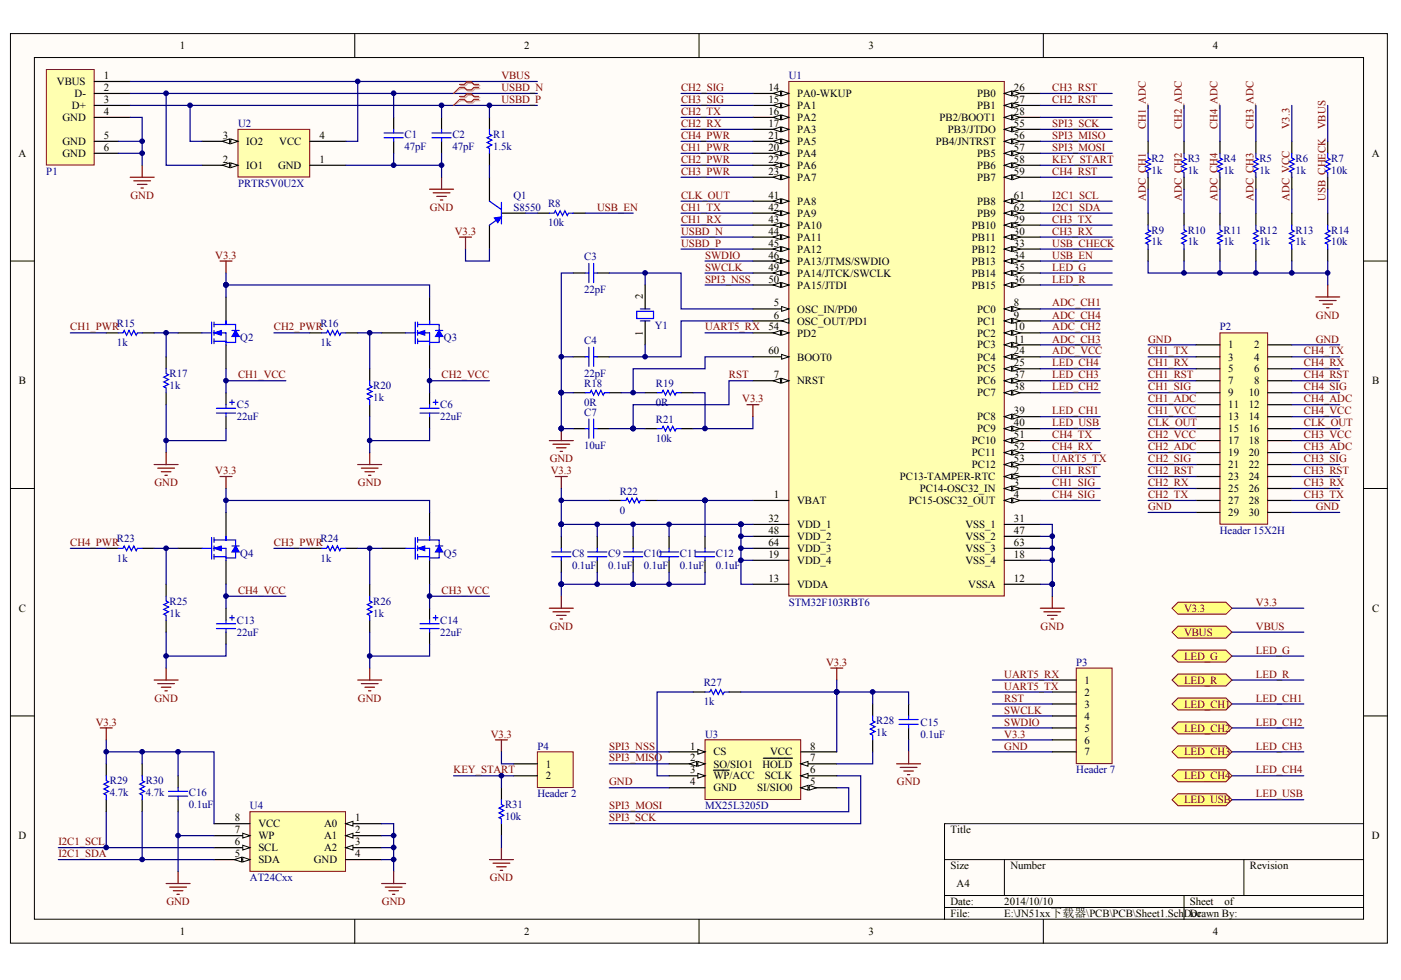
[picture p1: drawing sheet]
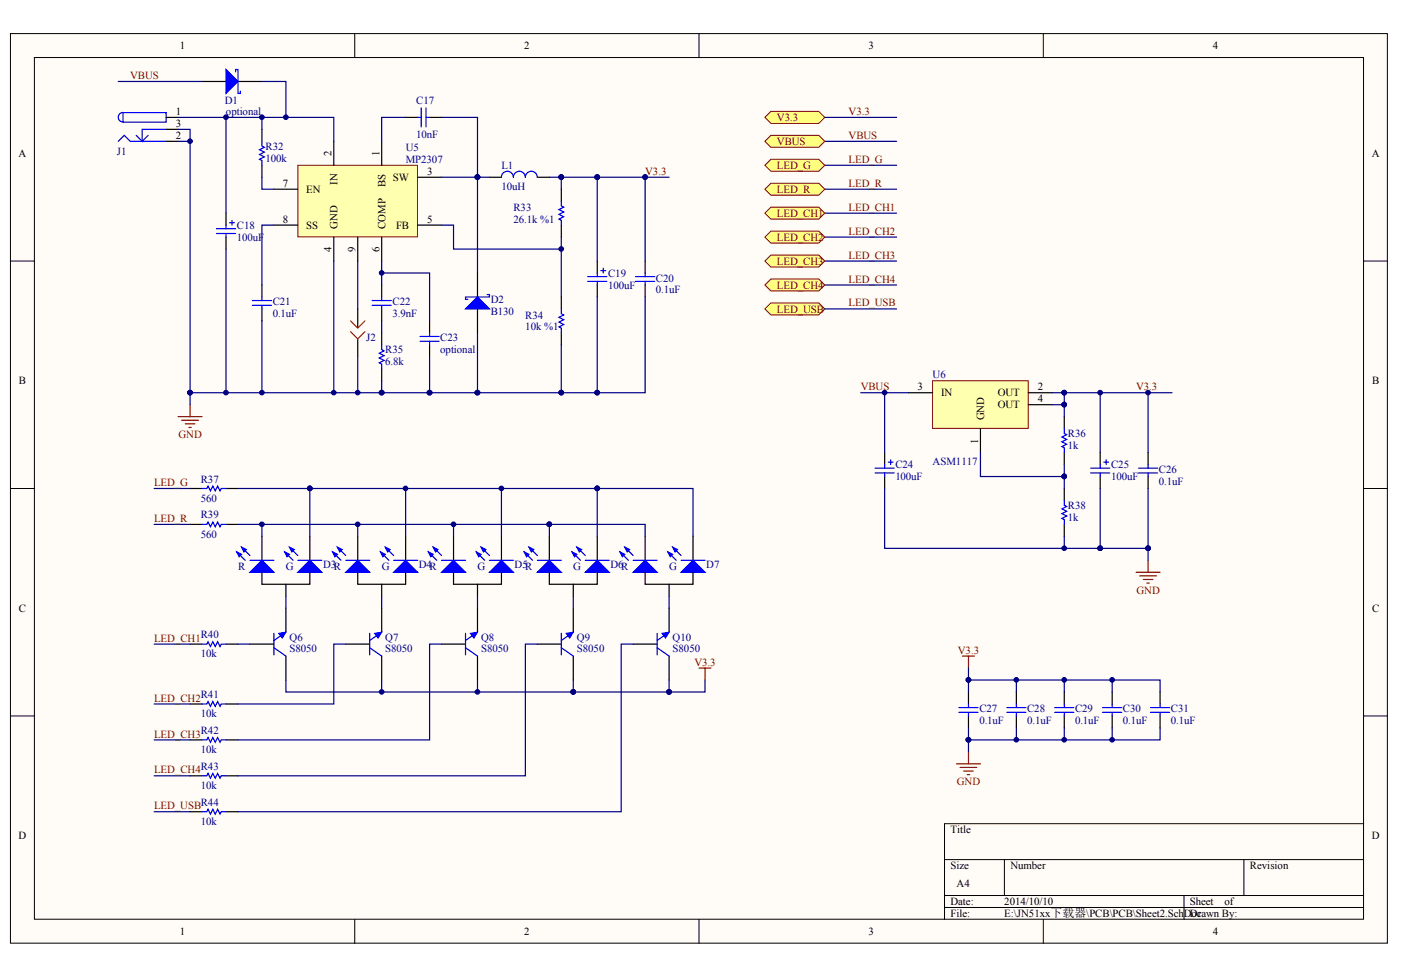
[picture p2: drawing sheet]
# Altium project PCB_Project1.PrjPCB
2 sheets, 106 parts. Net scope: flat (ports and power ports of the same name join across sheets).
Board file: PCB1.PcbDoc
Sheets:
  Sheet1.SchDoc
  Sheet2.SchDoc

## Sheet Sheet1.SchDoc
size A4

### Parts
C1  value 47pF  [0805]  (hidden comment: Cap)
C2  value 47pF  [0805]  (hidden comment: Cap)
C3  value 22pF  [0805]  (hidden comment: Cap)
C4  value 22pF  [0805]  (hidden comment: Cap)
C5  value 22uF  [0805A]  (hidden comment: Cap)
C6  value 22uF  [0805A]  (hidden comment: Cap)
C7  value 10uF  [0805]  (hidden comment: Cap)
C8  value 0.1uF  [0805]  (hidden comment: Cap)
C9  value 0.1uF  [0805]  (hidden comment: Cap)
C10  value 0.1uF  [0805]  (hidden comment: Cap)
C11  value 0.1uF  [0805]  (hidden comment: Cap)
C12  value 0.1uF  [0805]  (hidden comment: Cap)
C13  value 22uF  [0805A]  (hidden comment: Cap)
C14  value 22uF  [0805A]  (hidden comment: Cap)
C15  value 0.1uF  [0805]  (hidden comment: Cap)
C16  value 0.1uF  [0805]  (hidden comment: Cap)
P1  USB  [USB_B_FE]  (value not drawn)
P2  Header 15X2H  [HDR2X15H]
P3  Header 7  [HDR1X7]
P4  Header 2  [HDR1X2]
Q1  S8550  [SOT-23]
Q2  N-MOS  [SOT-23]  (value not drawn)
Q3  N-MOS  [SOT-23]  (value not drawn)
Q4  N-MOS  [SOT-23]  (value not drawn)
Q5  N-MOS  [SOT-23]  (value not drawn)
R1  value 1.5k  [0805]  (hidden comment: Res)
R2  value 1k  [0805]  (hidden comment: Res)
R3  value 1k  [0805]  (hidden comment: Res)
R4  value 1k  [0805]  (hidden comment: Res)
R5  value 1k  [0805]  (hidden comment: Res)
R6  value 1k  [0805]  (hidden comment: Res)
R7  value 10k  [0805]  (hidden comment: Res)
R8  value 10k  [0805]  (hidden comment: Res)
R9  value 1k  [0805]  (hidden comment: Res)
R10  value 1k  [0805]  (hidden comment: Res)
R11  value 1k  [0805]  (hidden comment: Res)
R12  value 1k  [0805]  (hidden comment: Res)
R13  value 1k  [0805]  (hidden comment: Res)
R14  value 10k  [0805]  (hidden comment: Res)
R15  value 1k  [0805]  (hidden comment: Res)
R16  value 1k  [0805]  (hidden comment: Res)
R17  value 1k  [0805]  (hidden comment: Res)
R18  value 0R  [0805]  (hidden comment: Res)
R19  value 0R  [0805]  (hidden comment: Res)
R20  value 1k  [0805]  (hidden comment: Res)
R21  value 10k  [0805]  (hidden comment: Res)
R22  value 0  [0805]  (hidden comment: Res)
R23  value 1k  [0805]  (hidden comment: Res)
R24  value 1k  [0805]  (hidden comment: Res)
R25  value 1k  [0805]  (hidden comment: Res)
R26  value 1k  [0805]  (hidden comment: Res)
R27  value 1k  [0805]  (hidden comment: Res)
R28  value 1k  [0805]  (hidden comment: Res)
R29  value 4.7k  [0805]  (hidden comment: Res)
R30  value 4.7k  [0805]  (hidden comment: Res)
R31  value 10k  [0805]  (hidden comment: Res)
U1  STM32F103RBT6  [LQFP64_M]
U2  PRTR5V0U2X  [SOT143B]
U3  MX25L3205D  [SOP-8]
U4  AT24Cxx  [SOP-8]
Y1  XTAL2  [SP_XTAL]  (value not drawn)

### Blocks framed on the sheet
第二次布板注意！\r\nMOS要换成P MOS: C5 C6 C13 C14 Q2-Q5 R15-R17 R20 R23-R26

### Ports
LED_CH1, LED_CH2, LED_CH3, LED_CH4, LED_G, LED_R, LED_USB, V3.3, VBUS

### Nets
GND: C1.1 C2.1 C3.1 C4.2 C5.2 C6.2 C7.2 C8.1 C9.1 C10.1 C11.1 C12.1 C13.2 C14.2 C15.1 C16.1 P1.4(GND) P1.5(GND) P1.6(GND) P2.1 P2.2 P2.29 P2.30 P3.7 R9.1 R10.1 R11.1 R12.1 R13.1 R14.1 R17.1 R18.1 R20.2 R25.1 R26.2 R31.1 U1.12(VSSA) U1.18(VSS_4) U1.31(VSS_1) U1.47(VSS_2) U1.63(VSS_3) U2.1(GND) U3.4(GND) U4.1(A0) U4.2(A1) U4.3(A2) U4.4(GND) U4.7(WP)
V3.3: C8.2 C9.2 C10.2 C11.2 C15.2 C16.2 P3.6 P4.1 Q1.2(E) Q2.3(D) Q3.3(D) Q4.3(D) Q5.3(D) R6.2 R19.2 R21.1 R22.1 R27.2 R28.2 R29.2 R30.2 U1.13(VDDA) U1.19(VDD_4) U1.32(VDD_1) U1.48(VDD_2) U1.64(VDD_3) U3.8(VCC) U4.8(VCC) ; port V3.3
ADC_CH1: R2.1 R9.2 U1.8(PC0)
ADC_CH2: R3.1 R10.2 U1.10(PC2)
ADC_CH3: R5.1 R12.2 U1.11(PC3)
ADC_CH4: R4.1 R11.2 U1.9(PC1)
ADC_VCC: R6.1 R13.2 U1.24(PC4)
CH1_ADC: P2.11 R2.2
CH1_PWR: R15.1 U1.20(PA4)
CH1_RST: P2.7 U1.2(PC13-TAMPER-RTC)
CH1_RX: P2.5 U1.43(PA10)
CH1_SIG: P2.9 U1.3(PC14-OSC32_IN)
CH1_TX: P2.3 U1.42(PA9)
CH1_VCC: C5.1 P2.13 Q2.2(S)
CH2_ADC: P2.19 R3.2
CH2_PWR: R16.2 U1.22(PA6)
CH2_RST: P2.23 U1.27(PB1)
CH2_RX: P2.25 U1.17(PA3)
CH2_SIG: P2.21 U1.14(PA0-WKUP)
CH2_TX: P2.27 U1.16(PA2)
CH2_VCC: C6.1 P2.17 Q3.2(S)
CH3_ADC: P2.20 R5.2
CH3_PWR: R24.2 U1.23(PA7)
CH3_RST: P2.24 U1.26(PB0)
CH3_RX: P2.26 U1.30(PB11)
CH3_SIG: P2.22 U1.15(PA1)
CH3_TX: P2.28 U1.29(PB10)
CH3_VCC: C14.1 P2.18 Q5.2(S)
CH4_ADC: P2.12 R4.2
CH4_PWR: R23.1 U1.21(PA5)
CH4_RST: P2.8 U1.59(PB7)
CH4_RX: P2.6 U1.52(PC11)
CH4_SIG: P2.10 U1.4(PC15-OSC32_OUT)
CH4_TX: P2.4 U1.51(PC10)
CH4_VCC: C13.1 P2.14 Q4.2(S)
CLK_OUT: P2.15 P2.16 U1.41(PA8)
I2C1_SCL: R29.1 U1.61(PB8) U4.6(SCL)
I2C1_SDA: R30.1 U1.62(PB9) U4.5(SDA)
KEY_START: P4.2 R31.2 U1.58(PB6)
LED_CH1: U1.39(PC8) ; port LED_CH1
LED_CH2: U1.38(PC7) ; port LED_CH2
LED_CH3: U1.37(PC6) ; port LED_CH3
LED_CH4: U1.25(PC5) ; port LED_CH4
LED_G: U1.35(PB14) ; port LED_G
LED_R: U1.36(PB15) ; port LED_R
LED_USB: U1.40(PC9) ; port LED_USB
RST: C7.1 P3.3 R21.2 U1.7(NRST)
SPI3_MISO: U1.56(PB4/JNTRST) U3.2(SO/SIO1)
SPI3_MOSI: U1.57(PB5) U3.5(SI/SIO0)
SPI3_NSS: U1.50(PA15/JTDI) U3.1(CS)
SPI3_SCK: U1.55(PB3/JTDO) U3.6(SCLK)
SWCLK: P3.4 U1.49(PA14/JTCK/SWCLK)
SWDIO: P3.5 U1.46(PA13/JTMS/SWDIO)
UART5_RX: P3.1 U1.54(PD2)
UART5_TX: P3.2 U1.53(PC12)
USB_CHECK: R7.1 R14.2 U1.33(PB12)
USB_EN: R8.2 U1.34(PB13)
USBD_N: C1.2 P1.2(D-) U1.44(PA11) U2.2(IO1)
USBD_P: C2.2 P1.3(D+) R1.2 U1.45(PA12) U2.3(IO2)
VBUS: P1.1(VBUS) R7.2 U2.4(VCC) ; port VBUS
NetC3_2: C3.2 U1.5(OSC_IN/PD0) Y1.2(OSC2)
NetC4_1: C4.1 U1.6(OSC_OUT/PD1) Y1.1(OSC1)
NetC12_2: C12.2 R22.2 U1.1(VBAT)
NetQ1_1: Q1.1(B) R8.1
NetQ1_3: Q1.3(C) R1.1
NetQ2_1: Q2.1(G) R15.2 R17.2
NetQ3_1: Q3.1(G) R16.1 R20.1
NetQ4_1: Q4.1(G) R23.2 R25.2
NetQ5_1: Q5.1(G) R24.1 R26.1
NetR18_2: R18.2 R19.1 U1.60(BOOT0)
NetR27_1: R27.1 U3.3(~{WP}/ACC)
NetR28_1: R28.1 U3.7(~{HOLD})

Not connected (* = marked no-connect by the designer): U1 28(PB2/BOOT1)

### Layout directives
differential pair: USBD_N, USBD_P

## Sheet Sheet2.SchDoc
size A4

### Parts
C17  value 10nF  [0805]  (hidden comment: Cap)
C18  value 100uF  [1206A]  (hidden comment: Cap)
C19  value 100uF  [1206A]  (hidden comment: Cap)
C20  value 0.1uF  [0805]  (hidden comment: Cap)
C21  value 0.1uF  [0805]  (hidden comment: Cap)
C22  value 3.9nF  [0805]  (hidden comment: Cap)
C23  value optional  [0805]  (hidden comment: Cap)
C24  value 100uF  [0805A]  (hidden comment: Cap)
C25  value 100uF  [0805A]  (hidden comment: Cap)
C26  value 0.1uF  [0805]  (hidden comment: Cap)
C27  value 0.1uF  [0805]  (hidden comment: Cap)
C28  value 0.1uF  [0805]  (hidden comment: Cap)
C29  value 0.1uF  [0805]  (hidden comment: Cap)
C30  value 0.1uF  [0805]  (hidden comment: Cap)
C31  value 0.1uF  [0805]  (hidden comment: Cap)
D1  optional  [SMA_DO-241AC]
D2  B130  [SMA_DO-241AC]
D3  LED  [LED-D]  (value not drawn)
D4  LED  [LED-D]  (value not drawn)
D5  LED  [LED-D]  (value not drawn)
D6  LED  [LED-D]  (value not drawn)
D7  LED  [LED-D]  (value not drawn)
J1  PowerSocket  [SP_PWR]  (value not drawn)
J2  Jump  [SP_JUMP]  (value not drawn)
L1  value 10uH  [GD4520/4532]  (hidden comment: Inductance)
Q6  S8050  [SOT-23]
Q7  S8050  [SOT-23]
Q8  S8050  [SOT-23]
Q9  S8050  [SOT-23]
Q10  S8050  [SOT-23]
R32  value 100k  [0805]  (hidden comment: Res)
R33  value 26.1k %1  [0805]  (hidden comment: Res)
R34  value 10k %1  [0805]  (hidden comment: Res)
R35  value 6.8k  [0805]  (hidden comment: Res)
R36  value 1k  [0805]  (hidden comment: Res)
R37  value 560  [0805]  (hidden comment: Res)
R38  value 1k  [0805]  (hidden comment: Res)
R39  value 560  [0805]  (hidden comment: Res)
R40  value 10k  [0805]  (hidden comment: Res)
R41  value 10k  [0805]  (hidden comment: Res)
R42  value 10k  [0805]  (hidden comment: Res)
R43  value 10k  [0805]  (hidden comment: Res)
R44  value 10k  [0805]  (hidden comment: Res)
U5  MP2307  [SOIC8N]
U6  ASM1117  [SOT-223]

### Ports
LED_CH1, LED_CH2, LED_CH3, LED_CH4, LED_G, LED_R, LED_USB, V3.3, VBUS

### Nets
GND: C18.2 C19.2 C20.1 C21.1 C23.1 C24.2 C25.2 C26.1 C27.1 C28.1 C29.1 C30.1 C31.1 D2.1(A) J1.2(K) J1.3(K_NC) J2.1(C1) R34.1 R35.1 R38.1 U5.4(GND)
V3.3: C19.1 C20.2 C25.1 C26.2 C27.2 C28.2 C29.2 C30.2 C31.2 L1.2 Q6.3(C) Q7.3(C) Q8.3(C) Q9.3(C) Q10.3(C) R33.2 R36.2 U6.2(OUT) U6.4(OUT) ; port V3.3
LED_CH1: R40.2 ; port LED_CH1
LED_CH2: R41.2 ; port LED_CH2
LED_CH3: R42.2 ; port LED_CH3
LED_CH4: R43.2 ; port LED_CH4
LED_G: R37.1 ; port LED_G
LED_R: R39.1 ; port LED_R
LED_USB: R44.1 ; port LED_USB
VBUS: C24.1 D1.1(A) U6.3(IN) ; port VBUS
NetC17_1: C17.1 U5.1(BS)
NetC17_2: C17.2 D2.2(K) L1.1 U5.3(SW)
NetC18_1: C18.1 D1.2(K) J1.1(A) R32.2 U5.2(IN)
NetC21_2: C21.2 U5.8(SS)
NetC22_1: C22.1 R35.2
NetC22_2: C22.2 C23.2 U5.6(COMP)
NetD3_1: D3.1(K1) D4.1(K1) D5.1(K1) D6.1(K1) D7.1(K1) R39.2
NetD3_2: D3.2(A) Q6.2(E)
NetD3_3: D3.3(K2) D4.3(K2) D5.3(K2) D6.3(K2) D7.3(K2) R37.2
NetD4_2: D4.2(A) Q7.2(E)
NetD5_2: D5.2(A) Q8.2(E)
NetD6_2: D6.2(A) Q9.2(E)
NetD7_2: D7.2(A) Q10.2(E)
NetJ2_2: J2.2(C2) U5.9(ExPad)
NetQ6_1: Q6.1(B) R40.1
NetQ7_1: Q7.1(B) R41.1
NetQ8_1: Q8.1(B) R42.1
NetQ9_1: Q9.1(B) R43.1
NetQ10_1: Q10.1(B) R44.2
NetR32_1: R32.1 U5.7(EN)
NetR33_1: R33.1 R34.2 U5.5(FB)
NetR36_1: R36.1 R38.2 U6.1(GND)

## Nets that join several sheets
GND: Sheet1 (48 pins), Sheet2 (21 pins)
V3.3: Sheet1 (28 pins), Sheet2 (19 pins)
LED_CH1: Sheet1 (U1.39), Sheet2 (R40.2)
LED_CH2: Sheet1 (U1.38), Sheet2 (R41.2)
LED_CH3: Sheet1 (U1.37), Sheet2 (R42.2)
LED_CH4: Sheet1 (U1.25), Sheet2 (R43.2)
LED_G: Sheet1 (U1.35), Sheet2 (R37.1)
LED_R: Sheet1 (U1.36), Sheet2 (R39.1)
LED_USB: Sheet1 (U1.40), Sheet2 (R44.1)
VBUS: Sheet1 (P1.1 R7.2 U2.4), Sheet2 (C24.1 D1.1 U6.3)
